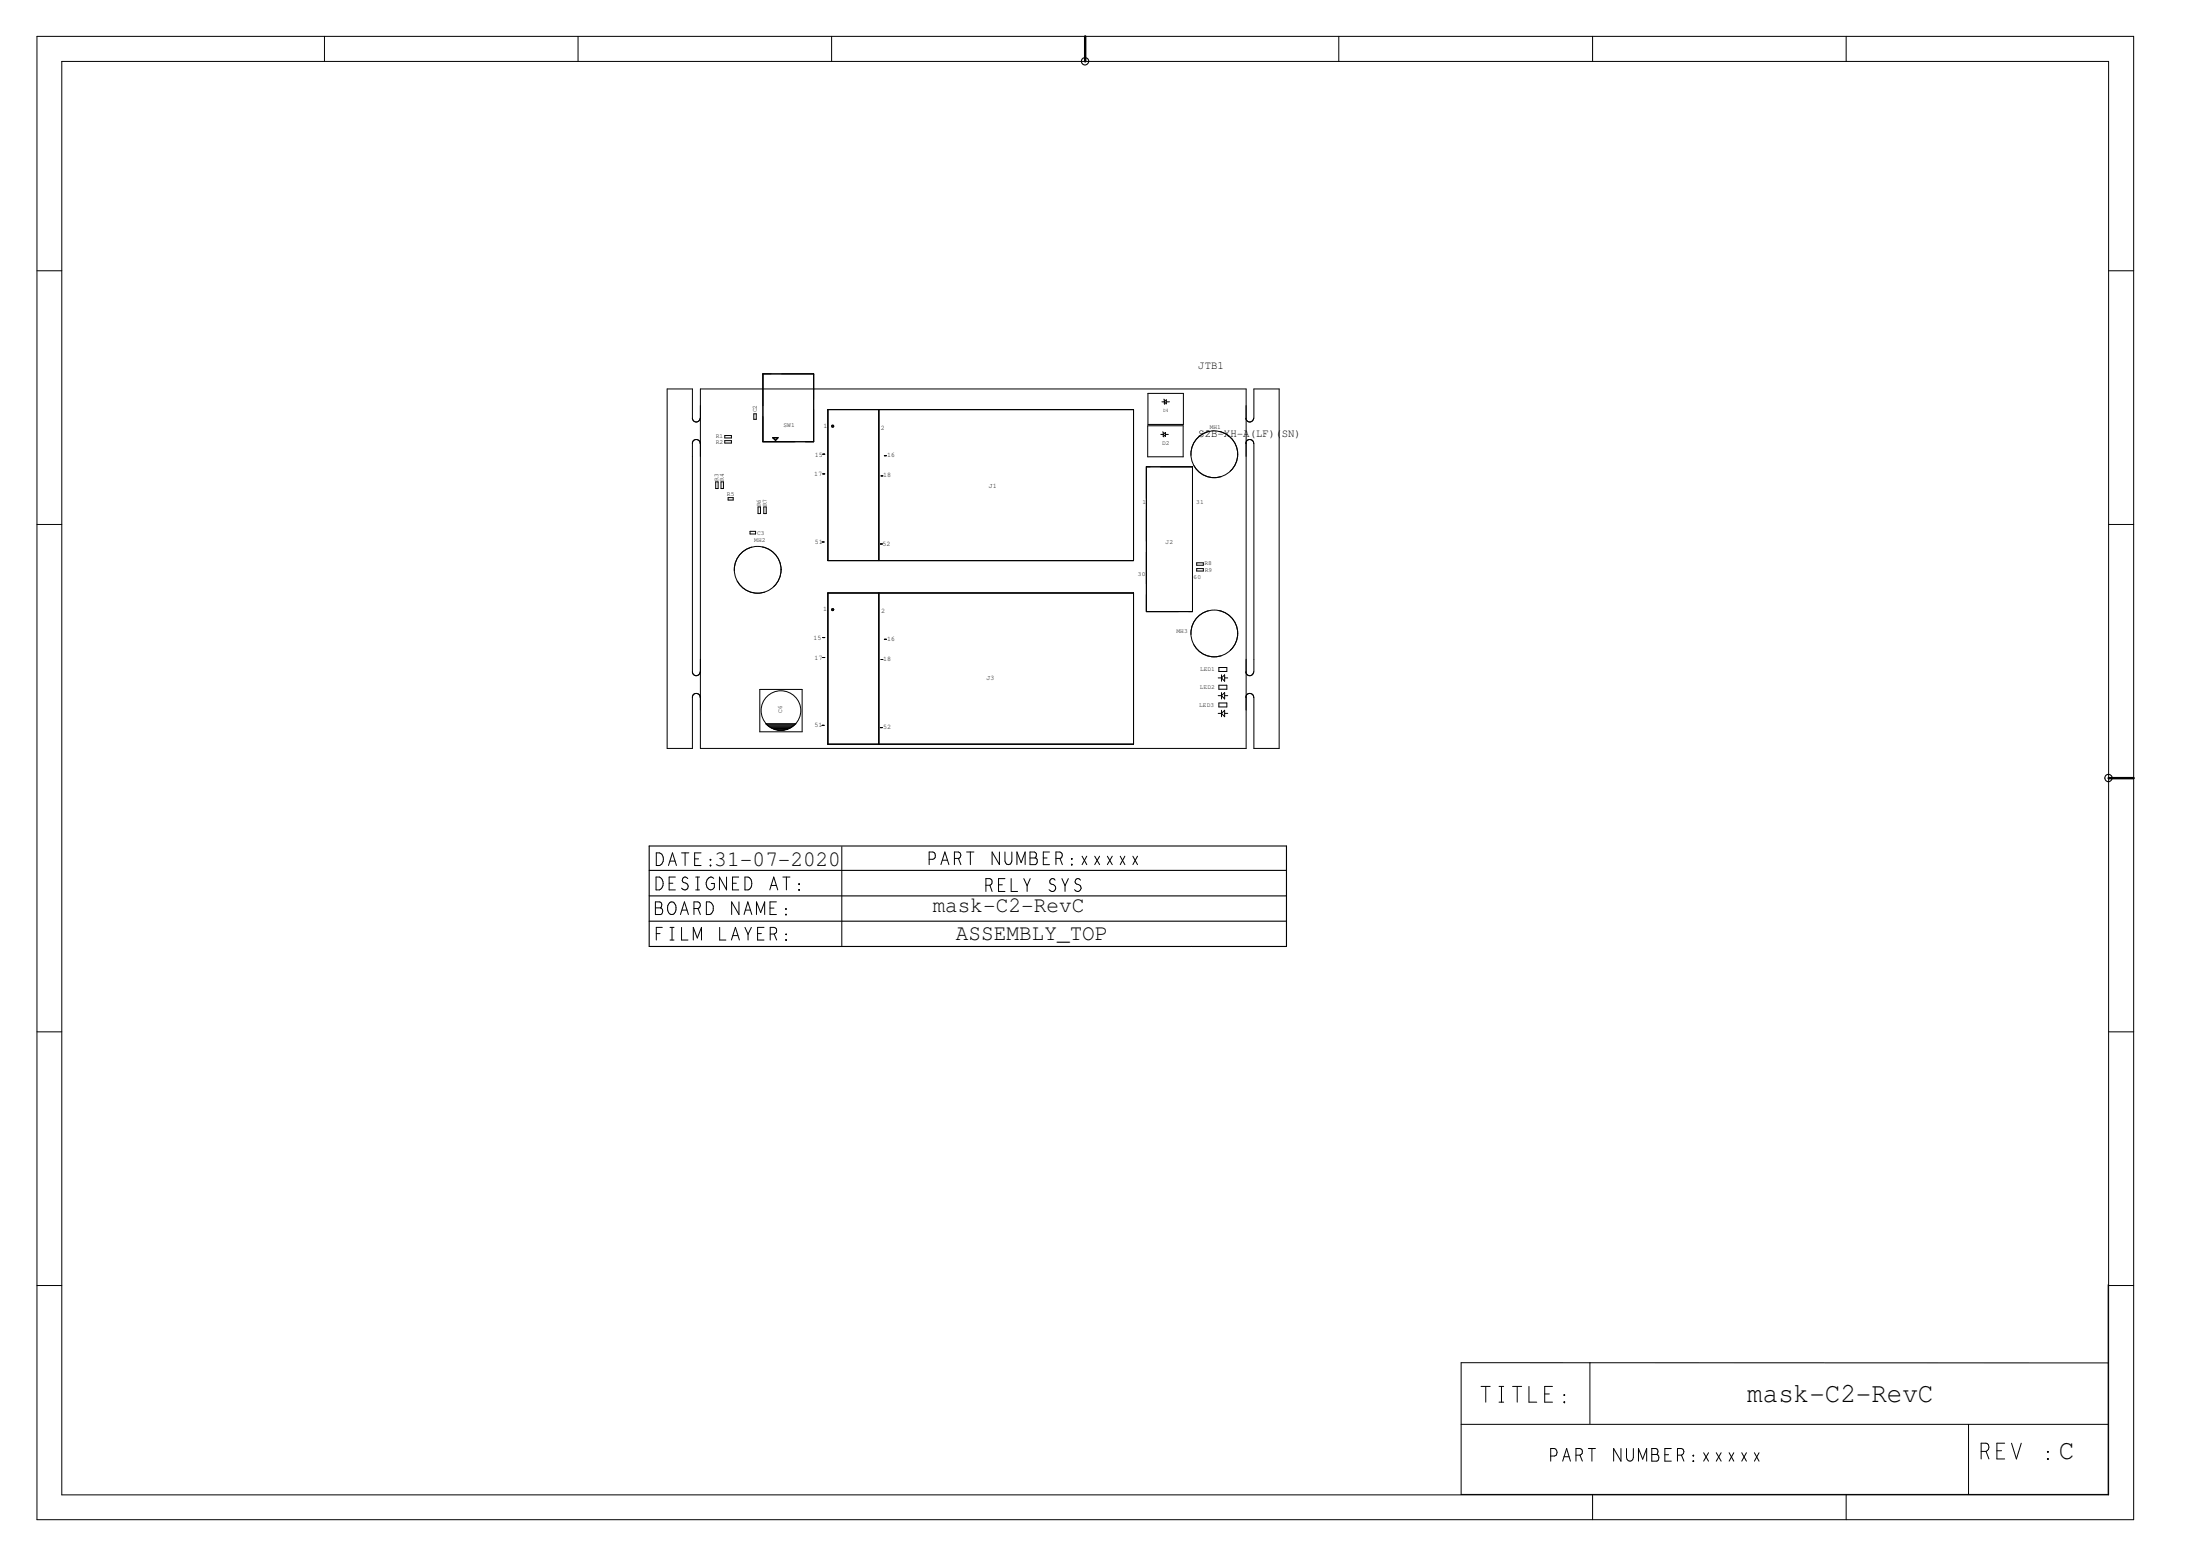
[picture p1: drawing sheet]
<svg xmlns="http://www.w3.org/2000/svg" width="420mm" height="297mm" viewBox="0 0 420 297" stroke-linecap="round" stroke-linejoin="round" font-family="sans-serif">
<g fill="none" stroke="#000" stroke-width=".19">
<path d="M7.1 6.9h400.4v283.2h-400.4zM11.8 11.7h390.9v273.7h-390.9zM62 6.9v4.8M110.4 6.9v4.8M158.8 6.9v4.8M255.7 6.9v4.8M304.2 6.9v4.8M352.6 6.9v4.8M7.1 51.7h4.7M402.7 51.7h4.8M133.7 79.8a.74 .74 0 0 1-.7 .8 .74 .74 0 0 1-.8-.8v-5.5h-4.8v68.6h4.8v-9.8a.74 .74 0 0 1 .8-.7 .74 .74 0 0 1 .7 .7M133.8 74.3h104.2v68.6h-104.2z"/>
<path d="M144 79h.4v1.1h-.4zM145.7 71.4h9.7v12.9h-9.7zM158.1 78.2h58.4v28.8h-58.4zM167.8 78.2v28.8M219.2 75.1h6.8v5.9h-6.8zM221.9 76.7h.5M222.3 76.2l.2 1M222.7 76.3v.8l-.3-.4zM222.7 76.7h.6M237.9 79.8a.74 .74 0 0 0 .8 .8 .74 .74 0 0 0 .7-.8M239.5 79.8v-5.5h4.8v68.6h-4.8v-9.8M133.7 84.7a.74 .74 0 0 0-.7-.8 .74 .74 0 0 0-.8 .8v43.6a.74 .74 0 0 0 .8 .7 .74 .74 0 0 0 .7-.7"/>
<path d="M136.7 92h.4v1.3h-.4zM137.7 92h.5v1.3h-.5zM138.4 83.1h1.3v.5h-1.3zM138.4 84.1h1.3v.5h-1.3zM139.1 95h.9v.5h-.9zM144.8 96.8h.4v1.2h-.4zM145.9 96.8h.4v1.2h-.4zM147.6 83.6h1l-.5 .5zM157.1 90.5h.4M157.1 86.7h.4M158.8 81.4h.5M158.9 81.5h.3"/>
<path d="M158.9 81.2h.3M158.9 81.2h.2v.3h-.2zM168.3 90.8h.3M168.9 87h.4M218.9 89.1h8.8v27.7h-8.8zM219.2 81.3h6.8v5.9h-6.8zM221.7 82.9h.5M222.1 82.4l.1 .9 .1 .1M222.2 82.9l.4-.4v.8zM222.6 82.9h.5M237.9 84.7a.74 .74 0 0 1 .8-.8 .74 .74 0 0 1 .7 .8M239.5 84.7v43.6"/>
<path d="M7.1 100.1h4.7M143.2 101.4h1.1v.5h-1.1zM157 103.5h.4M158.1 113.2h58.4v28.9h-58.4zM158.8 116.4h.5M158.9 116.5h.3M158.9 116.2h.3M158.9 116.3h.2v.2h-.2zM167.8 113.2v28.9M168.1 103.8h.4M228.5 107.4h1.3v.5h-1.3zM228.5 108.5h1.3v.5h-1.3z"/>
<path d="M402.7 100.1h4.8M145.1 131.6h8.1v8.1h-8.1zM146.3 138.2h5.7M146.5 138.4h5.3M146.7 138.6h4.9M146.9 138.7h4.5M147.1 138.9h4M147.5 139.1h3.3M147.9 139.2h2.5M148.5 139.4h1.3M151.9 138.1a3.8 3.8 0 0 1-5.6 0M157 138.5h.4"/>
<path d="M157.1 125.5h.4M157.1 121.7h.4M168.1 138.9h.4M168.3 125.9h.3M168.9 122h.4M232.7 136.2h.6M232.7 132.8h.6M232.7 129.4h.6M232.8 127.4h1.5v.8h-1.5zM232.8 130.8h1.5v.8h-1.5zM232.8 134.2h1.5v.8h-1.5zM233.3 128.8v1.2"/>
<path d="M233.3 132.2v1.2M233.3 135.6v1.2M233.3 129.4l.6-.6v1.2zM233.3 132.8l.6-.6v1.2zM233.9 136.2h.6M233.9 135.6v1.2l-.6-.6zM233.9 132.8h.6M233.9 129.4h.6M237.9 133.1a.74 .74 0 0 1 .8-.7 .74 .74 0 0 1 .7 .7M237.9 128.3a.74 .74 0 0 0 .8 .7 .74 .74 0 0 0 .7-.7M125.2 173.3h.9M125.2 172.2h.8a.68 .68 0 0 1 .1 1.1 .7 .7 0 0 1 .5 .6 .7 .7 0 0 1-.4 .7h-1z"/>
<path d="M125.3 167.4a1.28 1.28 0 0 1 1.3 .9 1.28 1.28 0 0 1-.5 1.5l-.8 .1zM125.3 162.8h.7a1.37 1.37 0 0 1 0 2.4h-.7zM125.3 178.2h.8M126.5 177h-1.2v2.5M127.7 165.2l.7-2.4 .8 2.4M127.8 168.6h.7M127.8 172.4a.73 .73 0 0 1 .8-.2 .73 .73 0 0 1 .5 .7 1.11 1.11 0 0 1-1.1 1.6 1.52 1.52 0 0 1-.2-2.1zM128 177h.7M128 179.5h.7M128 164.4h.9M128.3 177v2.5M129 167.4h-1.2v2.5h1.2"/>
<path d="M130 174.6l.7-2.4 .8 2.4M130.2 162.8h1.4M130.2 177v2.5h1.2M130.2 173.7h1M130.8 162.8v2.4M131.3 167.7a.56 .56 0 0 0-.8-.1 .56 .56 0 0 0 .1 .9 .7 .7 0 0 1 .8 .9 .7 .7 0 0 1-1.2 .1M132.4 179.5v-2.5l.8 2.1 .8-2.1v2.5M132.5 173.4h.8M132.7 164h.7M132.9 167.4h.7M132.9 169.9h.7M133.3 167.4v2.5"/>
<path d="M133.3 173.4a.67 .67 0 0 0 .5-.6 .67 .67 0 0 0-.5-.6h-.8v2.4M133.3 173.4l.5 1.2M133.9 162.8h-1.2v2.4h1.2M134.9 172.2l.9 .1a1.41 1.41 0 0 1 0 2.2l-.9 .1zM135.6 164.1l.2 .1zM135.6 165.2l.2 .1zM136.3 167.7a.89 .89 0 0 0-1-.1 .89 .89 0 0 0-.4 .9v.3a.97 .97 0 0 0 1.1 1l.4-.4v-.7h-.6M137.4 177v2.5h1.2M138.8 167.4v2.5l-1.4-2.5v2.5M139.7 179.5l.8-2.5 .7 2.5M139.9 168.6h.7M140 178.6h.9"/>
<path d="M141.1 167.4h-1.2v2.5h1.2M141.1 172.2v2.4l-1.4-2.4v2.4M142.1 174.6l.7-2.4 .8 2.4M142.3 167.4a1.26 1.26 0 0 1 1.3 .7 1.26 1.26 0 0 1-.3 1.5l-.4 .3h-.6zM142.3 177l.6 1.4M142.4 173.7h.9M142.9 178.4v1.1M143.5 177l-.6 1.4M144.5 174.6v-2.4l.8 2 .7-2v2.4M144.7 178.2h.7M145.9 177h-1.2v2.5h1.2M147 169.9l.8-2.5 .7 2.5"/>
<path d="M147.1 173.4h.7M147.1 178.3h.8M147.3 169h.9M147.9 178.3a.67 .67 0 0 0 .4-.6 .67 .67 0 0 0-.4-.7h-.8v2.5M147.9 178.3l.4 1.2M148.3 172.2h-1.2v2.4h1.2M149.5 167.4h1.4M150.1 179.4h.1l-.1 .1zM150.1 178.4h.1zM150.1 174.5v.2zM150.1 173.4v.2zM150.2 167.4v2.5"/>
<path d="M152.6 168.7l.1 .1zM152.6 169.8l.1 .1zM160.8 161.6v19M177.4 164h.8a.76 .76 0 0 0 .4-.7 .76 .76 0 0 0-.4-.7h-.8v2.5M179.7 165.1l.8-2.5 .7 2.5M180 164.2h1M182.3 163.9h.7M183 163.9a.64 .64 0 0 0 .5-.6 .64 .64 0 0 0-.5-.7h-.7v2.5M183 163.9l.5 1.2M184.6 162.6h1.4M185.3 162.6v2.5M188.3 169h.7"/>
<path d="M189 169a.69 .69 0 0 0 .5-.6 .69 .69 0 0 0-.5-.7h-.7v2.5M189 169l.5 1.2M190.7 168.9h.7M190.9 162.6v2.5l-1.4-2.5v2.5M191.9 167.7h-1.2v2.5h1.2M191.9 162.6v1.8a.66 .66 0 0 0 .7 .7 .66 .66 0 0 0 .6-.7v-1.8M193.1 167.7v2.5h1.2M194.2 165.1v-2.5l.8 2.1 .8-2.1v2.5M195.5 167.7l.7 1.4M196.2 169.1v1.1M196.7 162.6h.9a.67 .67 0 0 1 .1 1.2 .7 .7 0 0 1 .4 .6 .7 .7 0 0 1-.4 .7h-1zM196.7 163.8h1"/>
<path d="M196.8 167.7l-.6 1.4M199.3 163.8h.7M200.4 162.6h-1.1v2.5h1.1M201.5 168a.55 .55 0 0 0-.9-.1 .55 .55 0 0 0 .2 .9 .7 .7 0 0 1 .8 .9 .7 .7 0 0 1-1.2 .1M201.7 163.9h.7M202.4 163.9a.64 .64 0 0 0 .5-.6 .64 .64 0 0 0-.5-.7h-.7v2.5M202.4 163.9l.5 1.2M202.8 167.7l.6 1.4M203.4 169.1v1.1M204 167.7l-.6 1.4M204.6 163.9l.2 .1zM204.6 165l.2 .1z"/>
<path d="M206.4 168a.55 .55 0 0 0-.9-.1 .55 .55 0 0 0 .1 .9 .69 .69 0 0 1 .8 .9 .69 .69 0 0 1-1.2 .1M206.7 163.4l.8 1.7M207.5 163.4l-.8 1.7M209.1 163.4l.9 1.7M210 163.4l-.9 1.7M211.5 163.4l.9 1.7M212.4 163.4l-.9 1.7M213.9 163.4l.9 1.7M214.8 163.4l-.9 1.7M216.4 163.4l.8 1.7M217.2 163.4l-.8 1.7M7.1 197h4.7"/>
<path d="M402.7 197h4.8M7.1 245.4h4.7M402.6 245.2v40.1h-123.6v-25.2l123.7 .1M402.7 245.4h4.8M279 271.9h123.6M282.9 264.7h1.7M283.7 264.7v3M286.3 264.7h.9M286.3 267.7h.9M286.8 264.7v3M288.9 264.7h1.7M289.8 264.7v3"/>
<path d="M292 264.7v3h1.5M295 266.1h.9M296.2 278h.7a.76 .76 0 0 0 .5-.8 .76 .76 0 0 0-.5-.7h-.7v2.4M296.5 264.7h-1.5v3h1.5M298.4 278.9l.8-2.4 .7 2.4M298.7 278.1h1M298.7 267.6h.1v.2zM298.7 266.3l.1 .1zM301 277.8h.7M301.7 277.8a.67 .67 0 0 0 .5-.6 .67 .67 0 0 0-.5-.7h-.7v2.4M301.7 277.8l.5 1.1M303.3 276.5h1.4"/>
<path d="M303.6 260.1v11.7M304 276.5v2.4M309.6 276.5v2.4l-1.4-2.4v2.4M310.6 276.5v1.8l.2 .3a.62 .62 0 0 0 1 0l.1-.3v-1.8M312.9 278.9v-2.4l.8 2.1 .8-2.1v2.4M315.5 276.5h.8a.68 .68 0 0 1 .1 1.2 .7 .7 0 0 1 .4 .6 .7 .7 0 0 1-.4 .6h-.9zM315.5 277.7h.9M318 277.7h.7M319.2 276.5h-1.2v2.4h1.2M320.4 277.8h.7M321.1 277.8a.67 .67 0 0 0 .5-.6 .67 .67 0 0 0-.5-.7h-.7v2.4M321.1 277.8l.5 1.1"/>
<path d="M323.3 278.9h.2l-.1 .1zM323.3 277.8l.2 .1zM325.4 277.3l.9 1.6M326.3 277.3l-.9 1.6M327.8 277.3l.9 1.6M328.7 277.3l-.9 1.6M330.2 277.3l.9 1.6M331.1 277.3l-.9 1.6M332.6 277.3l.9 1.6M333.5 277.3l-.9 1.6M335.1 277.3l.8 1.6M335.9 277.3l-.8 1.6"/>
<path d="M376 271.9v13.4M378.4 277.1h.9M379.3 277.1a.83 .83 0 0 0 .5-.8 .83 .83 0 0 0-.5-.8h-.9v3M379.3 277.1l.5 1.4M381.4 276.9h.9M382.9 275.5h-1.5v3h1.5M384.2 275.5l.9 3 .9-3M391 278.5l.2 .1h-.1zM391 277.1l.2 .1zM304.2 285.4v4.7M352.6 285.4v4.7"/>
<circle cx="231.9" cy="86.7" r="4.5"/>
<circle cx="144.7" cy="108.8" r="4.5"/>
<circle cx="149.2" cy="135.7" r="3.8"/>
<circle cx="231.9" cy="120.9" r="4.5"/>
</g>
<path d="M207.3 6.9v4.8M402.7 148.5h4.8" fill="none" stroke="#000" stroke-width=".47"/>
<g fill="none" stroke="#000" stroke-width=".21">
<path d="M124 161.5h121.7v19.2h-121.7zM124 175.9h121.7M124 171h121.7M124 166.2h121.7"/>
<circle cx="207.2" cy="11.7" r=".7"/>
<circle cx="402.7" cy="148.5" r=".7"/>
</g>
<g fill="none" stroke="#000" stroke-width=".19" stroke-dasharray="6.1 2">
<path d="M145.7 71.4v12.9M155.4 71.4h-9.7M145.7 84.3h9.7M147.6 83.6l.5 .5M148.1 84.1l.5-.5M148.5 83.6h-.9M148.6 83.6h-.1M155.4 84.3v-12.9M218.9 89.1v27.7M227.7 89.1h-8.8M218.9 116.8h8.8M227.7 116.8v-27.7"/>
<circle cx="231.9" cy="86.7" r="4.5"/>
<circle cx="144.7" cy="108.8" r="4.5"/>
<circle cx="231.9" cy="120.9" r="4.5"/>
</g>
<g font-size="5.3">
<text x="333.7" y="267.5">mask-C2-RevC</text>
<text x="393.2" y="278.5">C</text>
</g>
<g font-size="4.3">
<text x="136.5" y="165.3">31-07-2020</text>
<text x="178.1" y="174">mask-C2-RevC</text>
<text x="182.6" y="179.5">ASSEMBLY_TOP</text>
</g>
<g font-size="2.2">
<text x="228.8" y="70.4">JTB1</text>
<text x="228.8" y="83.4">S2B-XH-A(LF)(SN)</text>
</g>
<g font-size="1.3">
<text x="157.3" y="81.7">1</text>
<text x="168.2" y="82">2</text>
<text x="155.6" y="87.2">15</text>
<text x="169.4" y="87.3">16</text>
<text x="155.5" y="90.8">17</text>
<text x="168.6" y="91.1">18</text>
<text x="188.9" y="93.2">J1</text>
<text x="155.6" y="103.9">51</text>
<text x="168.6" y="104.2">52</text>
<text x="157.2" y="116.6">1</text>
<text x="168.3" y="117">2</text>
<text x="155.4" y="122.2">15</text>
<text x="155.6" y="125.9">17</text>
<text x="169.4" y="122.3">16</text>
<text x="168.7" y="126.2">18</text>
<text x="188.4" y="129.8">J3</text>
<text x="155.6" y="138.9">51</text>
<text x="168.6" y="139.1">52</text>
</g>
<g font-size="1.2">
<text x="136.7" y="83.7">R1</text>
<text x="144.5" y="78.7" transform="rotate(-90 144.5 78.7)">C2</text>
<text x="149.6" y="81.5">SW1</text>
<text x="231" y="82">MH1</text>
<text x="136.7" y="84.7">R2</text>
<text x="221.9" y="84.9">D2</text>
<text x="137.2" y="91.8" transform="rotate(-90 137.2 91.8)">R3</text>
<text x="138.2" y="91.8" transform="rotate(-90 138.2 91.8)">R4</text>
<text x="138.8" y="94.6">R5</text>
<text x="145.3" y="96.6" transform="rotate(-90 145.3 96.6)">R6</text>
<text x="146.5" y="96.6" transform="rotate(-90 146.5 96.6)">R7</text>
<text x="218.2" y="96.3">1</text>
<text x="228.5" y="96.3">31</text>
<text x="144" y="103.5">MH2</text>
<text x="144.6" y="102.1">C3</text>
<text x="222.6" y="103.9">J2</text>
<text x="230" y="107.9">R8</text>
<text x="217.3" y="109.9">30</text>
<text x="228" y="110.5">60</text>
<text x="230.1" y="109.1">R9</text>
<text x="224.7" y="120.9">MH3</text>
<text x="229.1" y="131.4">LED2</text>
<text x="229.2" y="128.1">LED1</text>
<text x="149.4" y="136.1" transform="rotate(-90 149.4 136.1)">C6</text>
<text x="229" y="134.9">LED3</text>
</g>
<text font-size="1" x="222.2" y="78.7">D4</text>
</svg>
